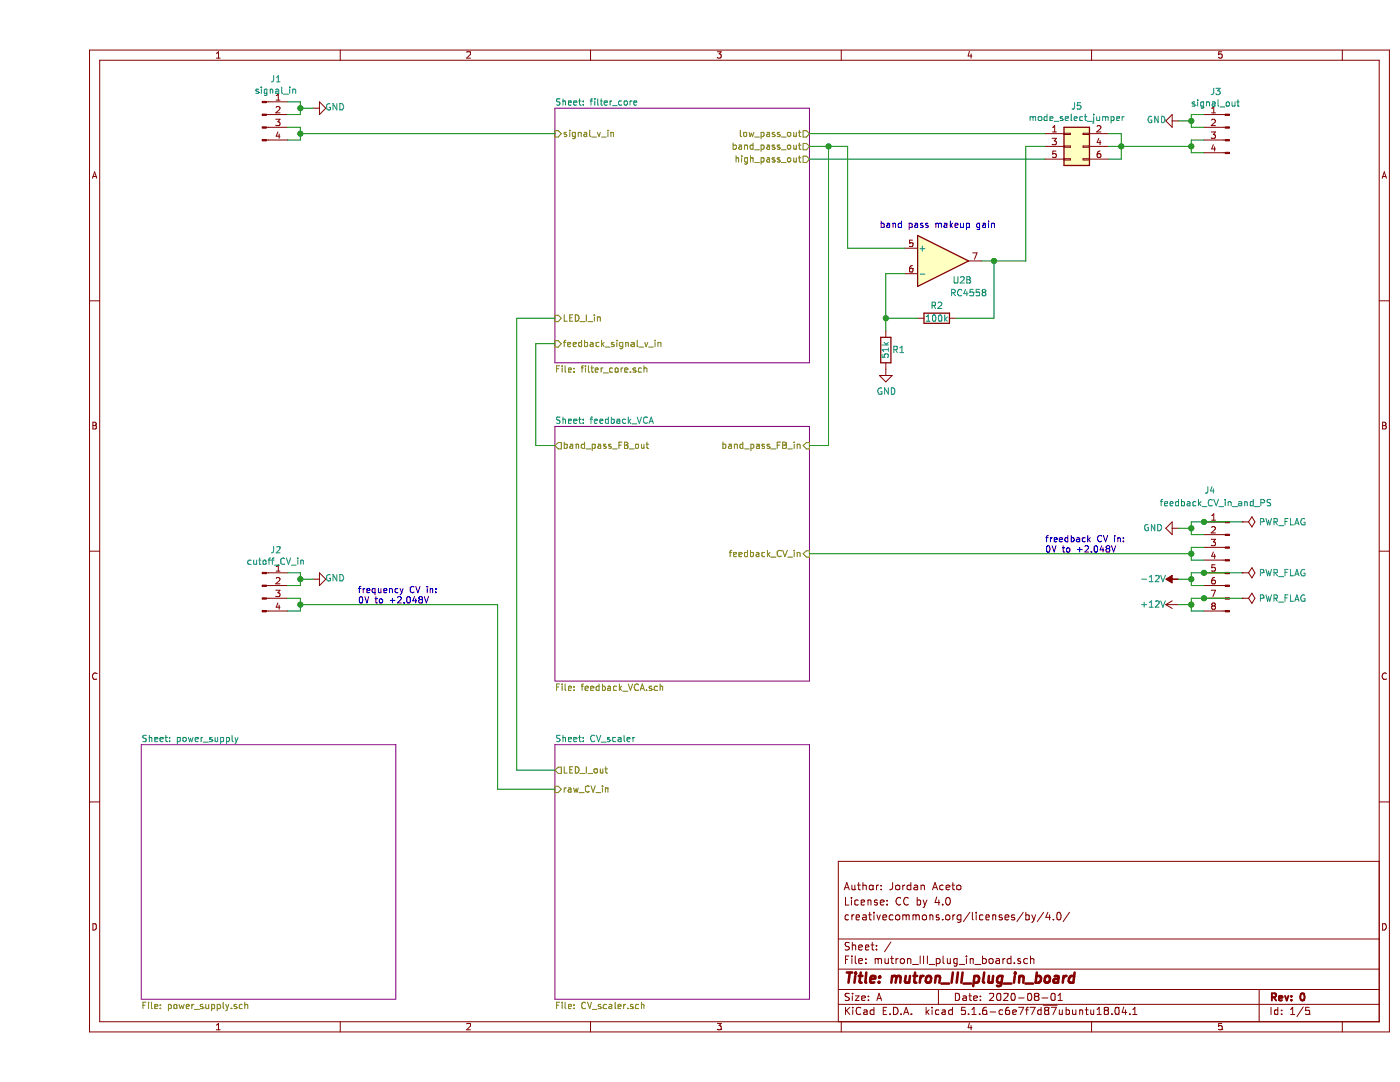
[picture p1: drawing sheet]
EESchema Schematic File Version 4
EELAYER 30 0
EELAYER END
$Descr A 11000 8500
encoding utf-8
Sheet 1 5
Title "mutron_III_plug_in_board"
Date "2020-08-01"
Rev "0"
Comp ""
Comment1 "creativecommons.org/licenses/by/4.0/"
Comment2 "License: CC by 4.0"
Comment3 "Author: Jordan Aceto"
Comment4 ""
$EndDescr
$Comp
L Connector:Conn_01x04_Male J2
U 1 1
P 1750 4600
F 0 "J2" H 1858 4881 50  0000 C CNN
F 1 "cutoff_CV_in" H 1858 4790 50  0000 C CNN
F 2 "Connector_PinHeader_2.54mm:PinHeader_1x04_P2.54mm_Vertical" H 1750 4600 50  0001 C CNN
F 3 "~" H 1750 4600 50  0001 C CNN
	1    1750 4600
	1    0    0    -1  
$EndComp
Wire Wire Line
	1950 4700 2050 4700
Wire Wire Line
	2050 4800 1950 4800
$Comp
L power:GND #PWR01
U 1 1
P 2150 4550
F 0 "#PWR01" H 2150 4300 50  0001 C CNN
F 1 "GND" V 2155 4377 50  0000 C CNN
F 2 "" H 2150 4550 50  0001 C CNN
F 3 "" H 2150 4550 50  0001 C CNN
	1    2150 4550
	0    -1   -1   0   
$EndComp
Wire Wire Line
	2150 4550 2050 4550
Wire Wire Line
	1950 4500 2050 4500
Wire Wire Line
	2050 4500 2050 4550
Wire Wire Line
	2050 4550 2050 4600
Wire Wire Line
	2050 4600 1950 4600
Connection ~ 2050 4550
$Comp
L Connector:Conn_01x04_Male J3
U 1 1
P 9350 1000
F 0 "J3" H 9458 1281 50  0000 C CNN
F 1 "signal_out" H 9458 1190 50  0000 C CNN
F 2 "Connector_PinHeader_2.54mm:PinHeader_1x04_P2.54mm_Vertical" H 9350 1000 50  0001 C CNN
F 3 "~" H 9350 1000 50  0001 C CNN
	1    9350 1000
	-1   0    0    -1  
$EndComp
Wire Wire Line
	9150 1100 9050 1100
Wire Wire Line
	9050 1200 9150 1200
$Comp
L power:GND #PWR025
U 1 1
P 8950 950
F 0 "#PWR025" H 8950 700 50  0001 C CNN
F 1 "GND" V 8955 777 50  0000 C CNN
F 2 "" H 8950 950 50  0001 C CNN
F 3 "" H 8950 950 50  0001 C CNN
	1    8950 950 
	0    1    -1   0   
$EndComp
Wire Wire Line
	8950 950  9050 950 
Wire Wire Line
	9150 900  9050 900 
Wire Wire Line
	9050 900  9050 950 
Wire Wire Line
	9050 950  9050 1000
Wire Wire Line
	9050 1000 9150 1000
Connection ~ 9050 950 
$Comp
L Connector:Conn_01x04_Male J1
U 1 1
P 1750 900
F 0 "J1" H 1858 1181 50  0000 C CNN
F 1 "signal_in" H 1858 1090 50  0000 C CNN
F 2 "Connector_PinHeader_2.54mm:PinHeader_1x04_P2.54mm_Vertical" H 1750 900 50  0001 C CNN
F 3 "~" H 1750 900 50  0001 C CNN
	1    1750 900 
	1    0    0    -1  
$EndComp
Wire Wire Line
	1950 1000 2050 1000
Wire Wire Line
	2050 1100 1950 1100
$Comp
L power:GND #PWR02
U 1 1
P 2150 850
F 0 "#PWR02" H 2150 600 50  0001 C CNN
F 1 "GND" V 2155 677 50  0000 C CNN
F 2 "" H 2150 850 50  0001 C CNN
F 3 "" H 2150 850 50  0001 C CNN
	1    2150 850 
	0    -1   -1   0   
$EndComp
Wire Wire Line
	2150 850  2050 850 
Wire Wire Line
	1950 800  2050 800 
Wire Wire Line
	2050 800  2050 850 
Wire Wire Line
	2050 850  2050 900 
Wire Wire Line
	2050 900  1950 900 
Connection ~ 2050 850 
$Comp
L Connector:Conn_01x08_Male J4
U 1 1
P 9350 4400
F 0 "J4" H 9550 4950 50  0000 R CNN
F 1 "feedback_CV_in_and_PS" H 9900 4850 50  0000 R CNN
F 2 "Connector_PinHeader_2.54mm:PinHeader_1x08_P2.54mm_Vertical" H 9350 4400 50  0001 C CNN
F 3 "~" H 9350 4400 50  0001 C CNN
	1    9350 4400
	-1   0    0    -1  
$EndComp
$Comp
L power:GND #PWR026
U 1 1
P 8950 4150
F 0 "#PWR026" H 8950 3900 50  0001 C CNN
F 1 "GND" V 8950 3950 50  0000 C CNN
F 2 "" H 8950 4150 50  0001 C CNN
F 3 "" H 8950 4150 50  0001 C CNN
	1    8950 4150
	0    1    -1   0   
$EndComp
Wire Wire Line
	8950 4150 9050 4150
Wire Wire Line
	9150 4100 9050 4100
Wire Wire Line
	9050 4100 9050 4150
Wire Wire Line
	9050 4150 9050 4200
Wire Wire Line
	9050 4200 9150 4200
Connection ~ 9050 4150
Wire Wire Line
	8950 4750 9050 4750
Wire Wire Line
	9150 4700 9050 4700
Wire Wire Line
	9050 4700 9050 4750
Wire Wire Line
	9050 4750 9050 4800
Wire Wire Line
	9050 4800 9150 4800
Connection ~ 9050 4750
Wire Wire Line
	9150 4300 9050 4300
Wire Wire Line
	9050 4400 9150 4400
Connection ~ 9050 4550
Wire Wire Line
	9050 4600 9150 4600
Wire Wire Line
	9050 4550 9050 4600
Wire Wire Line
	9050 4500 9050 4550
Wire Wire Line
	9150 4500 9050 4500
Wire Wire Line
	8950 4550 9050 4550
$Comp
L power:-12V #PWR027
U 1 1
P 8950 4550
F 0 "#PWR027" H 8950 4650 50  0001 C CNN
F 1 "-12V" V 8950 4750 50  0000 C CNN
F 2 "" H 8950 4550 50  0001 C CNN
F 3 "" H 8950 4550 50  0001 C CNN
	1    8950 4550
	0    -1   -1   0   
$EndComp
$Comp
L power:+12V #PWR028
U 1 1
P 8950 4750
F 0 "#PWR028" H 8950 4600 50  0001 C CNN
F 1 "+12V" V 8950 4950 50  0000 C CNN
F 2 "" H 8950 4750 50  0001 C CNN
F 3 "" H 8950 4750 50  0001 C CNN
	1    8950 4750
	0    -1   -1   0   
$EndComp
Text Notes 2500 4750 0    50   ~ 0
frequency CV in:\n0V to +2.048V
Text Notes 7900 4350 0    50   ~ 0
freedback CV in:\n0V to +2.048V
$Sheet
S 4050 850  2000 2000
U 5F27522A
F0 "filter_core" 50
F1 "filter_core.sch" 50
F2 "signal_v_in" I L 4050 1050 50 
F3 "high_pass_out" O R 6050 1250 50 
F4 "band_pass_out" O R 6050 1150 50 
F5 "low_pass_out" O R 6050 1050 50 
F6 "LED_I_in" I L 4050 2500 50 
F7 "feedback_signal_v_in" I L 4050 2700 50 
$EndSheet
$Sheet
S 4050 3350 2000 2000
U 5F2781EF
F0 "feedback_VCA" 50
F1 "feedback_VCA.sch" 50
F2 "band_pass_FB_in" I R 6050 3500 50 
F3 "band_pass_FB_out" O L 4050 3500 50 
F4 "feedback_CV_in" I R 6050 4350 50 
$EndSheet
$Sheet
S 4050 5850 2000 2000
U 5F27EC9D
F0 "CV_scaler" 50
F1 "CV_scaler.sch" 50
F2 "raw_CV_in" I L 4050 6200 50 
F3 "LED_I_out" O L 4050 6050 50 
$EndSheet
Wire Wire Line
	9050 1100 9050 1150
Wire Wire Line
	2050 1000 2050 1050
Wire Wire Line
	9050 4300 9050 4350
$Sheet
S 800  5850 2000 2000
U 5F3189E4
F0 "power_supply" 50
F1 "power_supply.sch" 50
$EndSheet
Wire Wire Line
	4050 1050 2050 1050
Wire Wire Line
	6050 1150 6200 1150
Wire Wire Line
	6200 3500 6050 3500
Wire Wire Line
	4050 3500 3900 3500
Wire Wire Line
	3900 3500 3900 2700
Wire Wire Line
	3900 2700 4050 2700
Wire Wire Line
	4050 2500 3750 2500
Wire Wire Line
	3750 2500 3750 6050
Wire Wire Line
	3750 6050 4050 6050
$Comp
L Connector_Generic:Conn_02x03_Odd_Even J5
U 1 1
P 8100 1150
F 0 "J5" H 8150 1467 50  0000 C CNN
F 1 "mode_select_jumper" H 8150 1376 50  0000 C CNN
F 2 "Connector_PinHeader_2.54mm:PinHeader_2x03_P2.54mm_Vertical" H 8100 1150 50  0001 C CNN
F 3 "~" H 8100 1150 50  0001 C CNN
	1    8100 1150
	1    0    0    -1  
$EndComp
Wire Wire Line
	7900 1050 6050 1050
Wire Wire Line
	7900 1250 6050 1250
Wire Wire Line
	8400 1250 8500 1250
Wire Wire Line
	8500 1250 8500 1150
Wire Wire Line
	8500 1050 8400 1050
Wire Wire Line
	8400 1150 8500 1150
Connection ~ 8500 1150
Wire Wire Line
	8500 1150 8500 1050
Wire Wire Line
	8500 1150 9050 1150
Wire Wire Line
	6050 4350 9050 4350
Connection ~ 2050 1050
Wire Wire Line
	2050 1050 2050 1100
Connection ~ 9050 4350
Wire Wire Line
	9050 4350 9050 4400
Connection ~ 9050 1150
Wire Wire Line
	9050 1150 9050 1200
Wire Wire Line
	2050 4700 2050 4750
Wire Wire Line
	2050 4750 3600 4750
Wire Wire Line
	3600 4750 3600 6200
Wire Wire Line
	3600 6200 4050 6200
Connection ~ 2050 4750
Wire Wire Line
	2050 4750 2050 4800
$Comp
L Amplifier_Operational:RC4558 U2
U 2 1
P 7100 2050
AR Path="/5F47B213" Ref="U2"  Part="2" 
AR Path="/5F3189E4/5F47B213" Ref="U?"  Part="1" 
AR Path="/5F27522A/5F47B213" Ref="U?"  Part="2" 
F 0 "U2" H 7250 1900 50  0000 C CNN
F 1 "RC4558" H 7300 1800 50  0000 C CNN
F 2 "Package_SO:SOIC-8_3.9x4.9mm_P1.27mm" H 7100 2050 50  0001 C CNN
F 3 "http://www.ti.com/lit/ds/symlink/rc4558.pdf" H 7100 2050 50  0001 C CNN
	2    7100 2050
	1    0    0    -1  
$EndComp
Wire Wire Line
	6800 2150 6650 2150
Wire Wire Line
	7500 2500 7500 2050
Wire Wire Line
	7500 2050 7400 2050
$Comp
L Device:R R?
U 1 1
P 7050 2500
AR Path="/5F27522A/5F47B21D" Ref="R?"  Part="1" 
AR Path="/5F47B21D" Ref="R2"  Part="1" 
F 0 "R2" V 6950 2500 50  0000 C CNN
F 1 "100k" V 7050 2500 50  0000 C CNN
F 2 "Resistor_SMD:R_0805_2012Metric_Pad1.15x1.40mm_HandSolder" V 6980 2500 50  0001 C CNN
F 3 "~" H 7050 2500 50  0001 C CNN
	1    7050 2500
	0    1    1    0   
$EndComp
Wire Wire Line
	7200 2500 7500 2500
Wire Wire Line
	6650 2150 6650 2500
Wire Wire Line
	6650 2500 6900 2500
$Comp
L Device:R R?
U 1 1
P 6650 2750
AR Path="/5F27522A/5F47B226" Ref="R?"  Part="1" 
AR Path="/5F47B226" Ref="R1"  Part="1" 
F 0 "R1" H 6550 2750 50  0000 C CNN
F 1 "51k" V 6650 2750 50  0000 C CNN
F 2 "Resistor_SMD:R_0805_2012Metric_Pad1.15x1.40mm_HandSolder" V 6580 2750 50  0001 C CNN
F 3 "~" H 6650 2750 50  0001 C CNN
	1    6650 2750
	-1   0    0    1   
$EndComp
$Comp
L power:GND #PWR?
U 1 1
P 6650 2900
AR Path="/5F27522A/5F47B22C" Ref="#PWR?"  Part="1" 
AR Path="/5F47B22C" Ref="#PWR03"  Part="1" 
F 0 "#PWR03" H 6650 2650 50  0001 C CNN
F 1 "GND" H 6655 2727 50  0000 C CNN
F 2 "" H 6650 2900 50  0001 C CNN
F 3 "" H 6650 2900 50  0001 C CNN
	1    6650 2900
	1    0    0    -1  
$EndComp
Wire Wire Line
	6650 2600 6650 2500
Connection ~ 6650 2500
Wire Wire Line
	6350 1950 6350 1150
Wire Wire Line
	6350 1150 6200 1150
Wire Wire Line
	6350 1950 6800 1950
Connection ~ 6200 1150
Wire Wire Line
	6200 1150 6200 3500
Wire Wire Line
	7900 1150 7750 1150
Wire Wire Line
	7750 1150 7750 2050
Wire Wire Line
	7750 2050 7500 2050
Connection ~ 7500 2050
Text Notes 6600 1800 0    50   ~ 0
band pass makeup gain
$Comp
L power:PWR_FLAG #FLG0101
U 1 1
P 9450 4100
F 0 "#FLG0101" H 9450 4175 50  0001 C CNN
F 1 "PWR_FLAG" V 9450 4228 50  0000 L CNN
F 2 "" H 9450 4100 50  0001 C CNN
F 3 "~" H 9450 4100 50  0001 C CNN
	1    9450 4100
	0    1    1    0   
$EndComp
$Comp
L power:PWR_FLAG #FLG0102
U 1 1
P 9450 4500
F 0 "#FLG0102" H 9450 4575 50  0001 C CNN
F 1 "PWR_FLAG" V 9450 4628 50  0000 L CNN
F 2 "" H 9450 4500 50  0001 C CNN
F 3 "~" H 9450 4500 50  0001 C CNN
	1    9450 4500
	0    1    1    0   
$EndComp
$Comp
L power:PWR_FLAG #FLG0103
U 1 1
P 9450 4700
F 0 "#FLG0103" H 9450 4775 50  0001 C CNN
F 1 "PWR_FLAG" V 9450 4828 50  0000 L CNN
F 2 "" H 9450 4700 50  0001 C CNN
F 3 "~" H 9450 4700 50  0001 C CNN
	1    9450 4700
	0    1    1    0   
$EndComp
Wire Wire Line
	9450 4700 9150 4700
Connection ~ 9150 4700
Wire Wire Line
	9450 4500 9150 4500
Connection ~ 9150 4500
Wire Wire Line
	9450 4100 9150 4100
Connection ~ 9150 4100
$EndSCHEMATC
